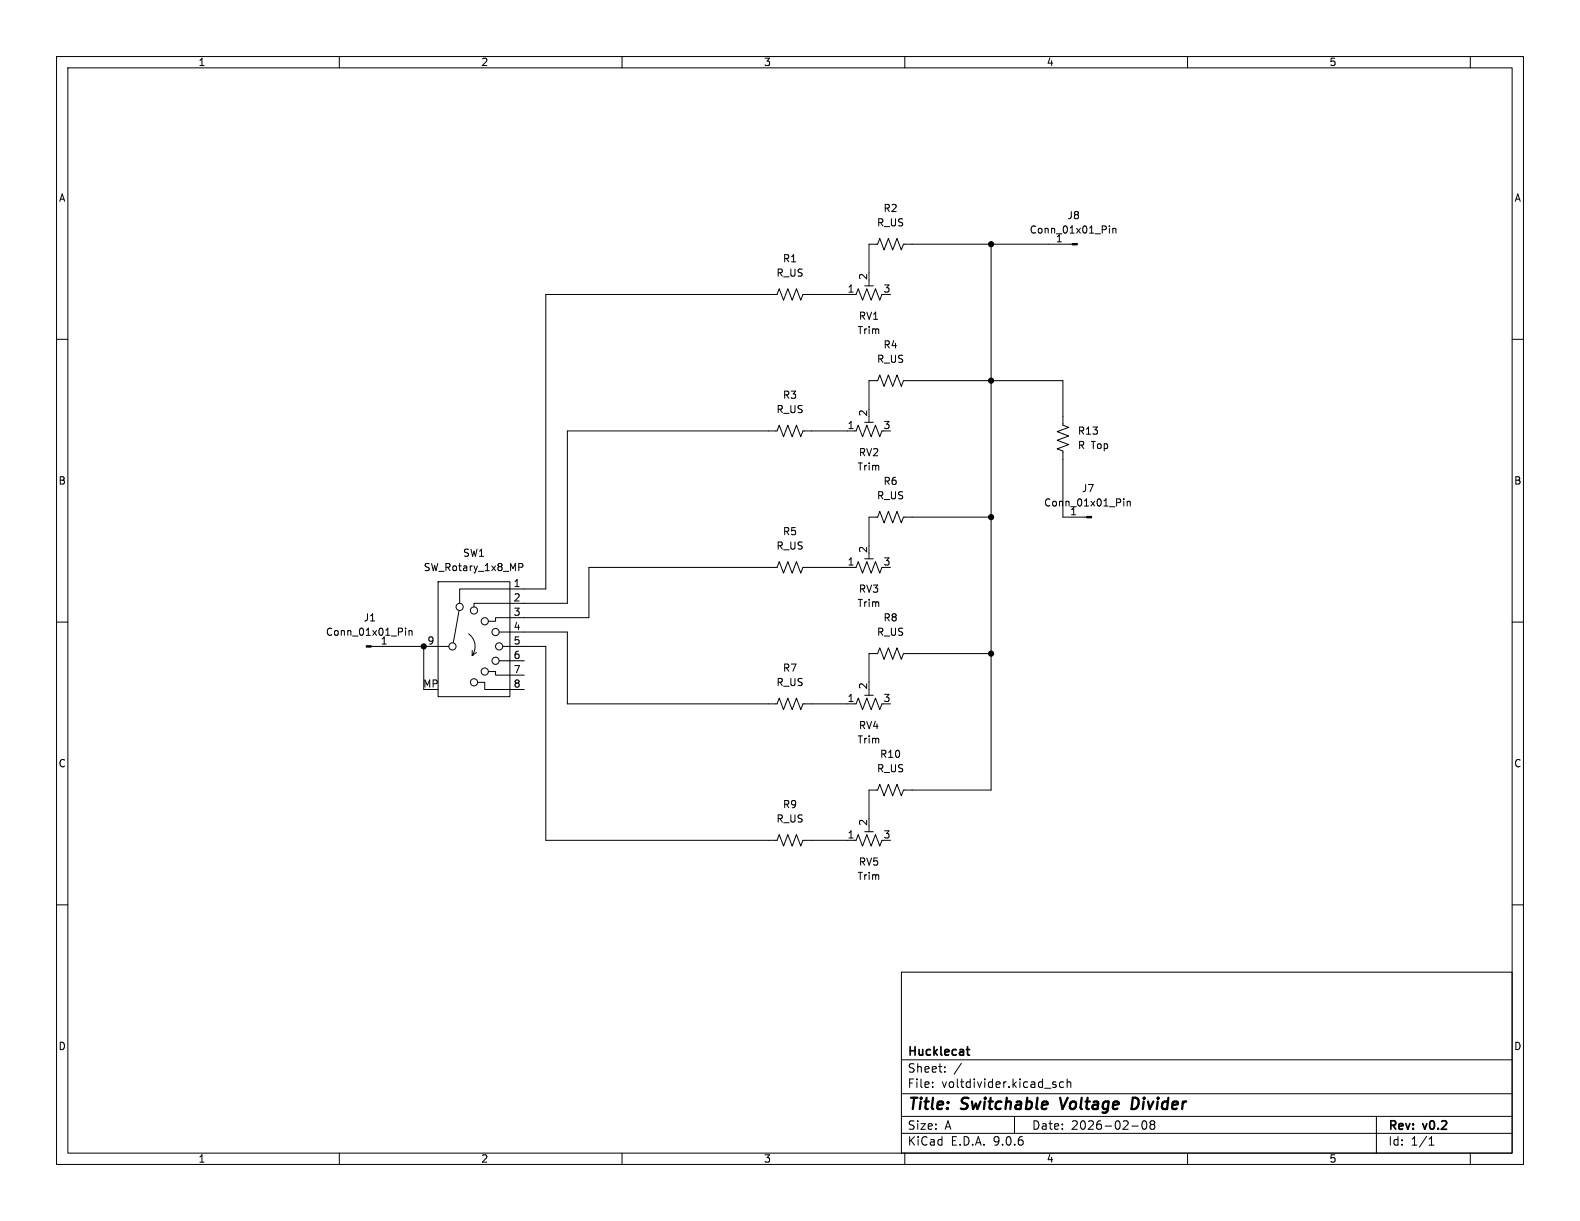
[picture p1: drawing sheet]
<svg xmlns="http://www.w3.org/2000/svg" width="279mm" height="216mm" viewBox="0 0 279 216" stroke-linecap="round" stroke-linejoin="round" font-family="sans-serif">
<g fill="none" stroke="#000" stroke-width=".18">
<path d="M10 10h259.4v195.9h-259.4zM12 12h255.4v191.9h-255.4zM60 10v2M110 10v2M160 10v2M210 10v2M260 10v2M196.2 39.9v.2M152.9 50.5h1.5M153.7 49.5v1M156 52.1l-.4 1-.8-2-.7 2-.8-2-.8 2-.7-2-.4 1h-9.4l-.4 1-.8-2-.7 2-.8-2-.7 2-.8-2-.4 1h-40.9v52h-15.2v2.6M175.3 43.2v96.5h-15.5l-.4 1-.8-2-.7 2-.8-2-.8 2-.7-2-.4 1h-1.5v5.1"/>
<path d="M189.6 43.2h-29.8l-.4 1-.8-2-.7 2-.8-2-.8 2-.7-2-.4 1h-1.5v5.1M196.2 40.4v.8M196.8 40.4v.8M196.8 40.5l.2-.1h.3v.8M10 60h2M152.9 74.7h1.5M153.7 72.4v-5.1h1.5l.4-1 .7 2 .8-2 .8 2 .7-2 .8 2 .4-1h28.2v7.9l1 .4-2.1 .7 2.1 .8-2.1 .8 2.1 .7-2.1 .8 1.1 .4v11.6h4.2M153.7 73.7v1M156 76.2l-.4 1-.8-2-.7 2-.8-2-.8 2-.7-2-.4 1h-9.4l-.4 1-.8-2-.7 2-.8-2-.7 2-.8-2-.4 1h-37.1v30.5h-16.5v.6M267.4 60h2M91.7 99.6h.5l.3 .3-.2 .3-.6 .1M152.9 98.8h1.5"/>
<path d="M153.7 97.8v1M175.3 91.4h-15.5l-.4 1.1-.8-2.1-.7 2.1-.8-2.1-.8 2.1-.7-2.1-.4 1h-1.5v5.1M198.7 88.2v.1M198.7 88.6v.9M199.3 88.6v.9M199.3 88.8l.2-.2 .3 .1 .1 .8M10 110h2M65.6 114.3h13.8M71.7 111.1v.1M71.7 111.5v.8M72.3 111.5v.8M72.3 111.6l.2-.1 .3 .1 .1 .7"/>
<path d="M74.9 114.3v7.6M77.5 102.9h12.7v20.3h-12.7zM81.2 108l-1 5.6M82.9 112.1a2.73 2.73 0 0 1 .6 3.8M83.5 115.9h.1M83.5 115v.9M84.3 115.4l-.8 .5M86.4 118.7h1.2v.7h5.1M88.3 111.8h12v12.7h37.1l.4-1.1 .8 2.1 .7-2.1 .8 2.1 .7-2.1 .8 2.1 .4-1h9.4l.4-1.1 .7 2.1 .8-2.1 .8 2.1 .7-2.1 .8 2.1 .4-1M88.3 116.8h4.4M88.9 114.3h7.6v34.3h40.9l.4-1 .8 2 .7-2 .8 2 .7-2 .8 2 .4-1h9.4l.4-1 .7 2 .8-2 .8 2 .7-2 .8 2 .4-1M156 100.3l-.4 1-.8-2-.7 2-.8-2-.8 2-.7-2-.4 1h-9.4l-.4 1-.8-2-.7 2-.8-2-.7 2-.8-2-.4 1h-33.3v8.9h-16.5v.7h-1.2"/>
<path d="M175.3 115.6h-15.5l-.4 1-.8-2-.7 2-.8-2-.8 2-.7-2-.4 1h-1.5v5.1M267.4 110h2M84.5 120.7h1.2v1.2h7M152.9 122.9h1.5M153.7 121.9v1M152.9 147.1h1.5M153.7 146.1v1M10 160h2M159.4 171.9h108v32h-108zM267.4 160h2M159.4 197.4h108M159.4 193.4h108"/>
<path d="M159.4 187.4h108M164.9 192.1v.2M164.9 191.4v.1M167.1 189.4v.2M167.1 188.7v.1M170 188l-1.3 1.9M179.4 197.4v3M186.2 191.7l.5 .2 .1 .1-.1 .2-.4 .1M186.2 191.4h.5M188.1 191.4l-.5-.1-.2 .3v.4l.1 .2h.6M188.7 191.4l.2-.1 .4 .1 .1 .9M188.7 190.8v1.5"/>
<path d="M200.1 199.1h1.2M202.1 198.3l.2-.1a.81 .81 0 0 1 .6 .6 .81 .81 0 0 1-.3 .8l-.2 .1a.81 .81 0 0 1-.3-1.4zM203.6 198.8l-.2-.3 .2-.3 .5 .1 .1 .2-.3 .3M203.6 198.8l-.2 .3v.4l.2 .2 .5-.1 .1-.2-.1-.4-.2-.2M203.6 198.8h.3M243.4 197.4v6.5M60 203.9v2M110 203.9v2M159.4 200.4h108M160 203.9v2M210 203.9v2M252.7 202.5h.9"/>
<path d="M252.7 201.4l.4-.4v1.5M260 203.9v2"/>
<circle cx="80" cy="114.3" r=".63"/>
<circle cx="81.3" cy="107.3" r=".63"/>
<circle cx="83.8" cy="107.9" r=".63"/>
<circle cx="85.7" cy="109.9" r=".63"/>
<circle cx="85.7" cy="118.7" r=".63"/>
<circle cx="87.6" cy="116.8" r=".63"/>
<circle cx="87.6" cy="111.8" r=".63"/>
<circle cx="88.3" cy="114.3" r=".63"/>
<circle cx="83.8" cy="120.6" r=".63"/>
</g>
<path d="M187.5 194.1l.4 2M201.1 194.2l-.8-.1-.2 2h.5l.5-.3" fill="none" stroke="#000" stroke-width=".4"/>
<path d="M170.9 185.6h.6M171.1 185.1v1.3l.4 .2" fill="none" stroke="#000" stroke-width=".3"/>
<g fill="#000" stroke="#000" stroke-width=".18">
<path d="M189.6 43.1h.9v.2h-.9zM192.2 91.3h.8v.3h-.8zM64.8 114.2h.8v.2h-.8z"/>
<circle cx="175.3" cy="43.2" r=".46"/>
<circle cx="175.3" cy="67.3" r=".46"/>
<circle cx="175.3" cy="91.4" r=".46"/>
<circle cx="74.9" cy="114.3" r=".46"/>
<circle cx="175.3" cy="115.6" r=".46"/>
</g>
<g font-size="2.8">
<text x="160.4" y="196.8">Title:</text>
<text x="170.1" y="196.8">Switchable</text>
<text x="188.4" y="196.8">Voltage</text>
<text x="201.8" y="196.8">Divider</text>
</g>
<g font-size="2.1">
<text x="160.4" y="189.9">Sheet:</text>
<text x="160.4" y="187.1">Hucklecat</text>
<text x="160.4" y="192.6">File:</text>
<text x="166.5" y="192.6">voltdivider.kicad_sch</text>
<text x="160.4" y="202.8">KiCad</text>
<text x="160.4" y="200">Size:</text>
<text x="167.1" y="200">A</text>
<text x="168.1" y="202.8">E.D.A.</text>
<text x="175.7" y="202.8">9.0.6</text>
<text x="182.4" y="200">Date:</text>
<text x="189.4" y="200">2026-02-08</text>
<text x="245.4" y="200.2">Rev:</text>
<text x="245.4" y="202.8">Id:</text>
<text x="249.5" y="202.8">1/1</text>
<text x="251.8" y="200.2">v0.2</text>
</g>
<g font-size="1.8">
<text x="35" y="11.9">1</text>
<text x="85" y="11.9">2</text>
<text x="135" y="11.9">3</text>
<text x="185" y="11.9">4</text>
<text x="235" y="11.9">5</text>
<text x="10.3" y="35.9">A</text>
<text x="267.7" y="35.9">A</text>
<text x="155" y="40.2">R_US</text>
<text x="156.1" y="37.7">R2</text>
<text x="182" y="41.5">Conn_01x01_Pin</text>
<text x="188.7" y="39">J8</text>
<text x="138.4" y="46.6">R1</text>
<text x="186.6" y="42.9">1</text>
<text x="137.2" y="49.1">R_US</text>
<text x="149.8" y="51.8">1</text>
<text x="153.4" y="49.6" transform="rotate(-90 153.4 49.6)">2</text>
<text x="156.1" y="51.8">3</text>
<text x="151.5" y="59.3">Trim</text>
<text x="151.8" y="56.7">RV1</text>
<text x="155" y="64.4">R_US</text>
<text x="156.1" y="61.8">R4</text>
<text x="138.4" y="70.7">R3</text>
<text x="137.2" y="73.3">R_US</text>
<text x="149.8" y="75.9">1</text>
<text x="153.4" y="73.7" transform="rotate(-90 153.4 73.7)">2</text>
<text x="156.1" y="75.9">3</text>
<text x="190.5" y="77.1">R13</text>
<text x="151.5" y="83.4">Trim</text>
<text x="151.8" y="80.9">RV2</text>
<text x="190.5" y="79.6">R Top</text>
<text x="10.3" y="85.9">B</text>
<text x="155" y="88.5">R_US</text>
<text x="156.1" y="86">R6</text>
<text x="184.5" y="89.8">Conn_01x01_Pin</text>
<text x="191.2" y="87.2">J7</text>
<text x="267.7" y="85.9">B</text>
<text x="138.4" y="94.8">R5</text>
<text x="189.2" y="91.2">1</text>
<text x="74.8" y="101.2">SW_Rotary_1x8_MP</text>
<text x="81.8" y="98.7">SW1</text>
<text x="137.2" y="97.4">R_US</text>
<text x="149.8" y="100.1">1</text>
<text x="153.4" y="97.9" transform="rotate(-90 153.4 97.9)">2</text>
<text x="156.1" y="100.1">3</text>
<text x="90.7" y="103.9">1</text>
<text x="90.7" y="106.4">2</text>
<text x="151.5" y="107.5">Trim</text>
<text x="151.8" y="105">RV3</text>
<text x="57.5" y="112.6">Conn_01x01_Pin</text>
<text x="64.2" y="110.1">J1</text>
<text x="90.7" y="109">3</text>
<text x="90.7" y="111.5">4</text>
<text x="155" y="112.6">R_US</text>
<text x="156.1" y="110.1">R8</text>
<text x="67.2" y="114">1</text>
<text x="75.5" y="114">9</text>
<text x="90.7" y="114">5</text>
<text x="90.7" y="116.6">6</text>
<text x="90.7" y="119.1">7</text>
<text x="138.4" y="119">R7</text>
<text x="74.7" y="121.7">MP</text>
<text x="90.7" y="121.7">8</text>
<text x="137.2" y="121.5">R_US</text>
<text x="149.8" y="124.2">1</text>
<text x="153.4" y="122" transform="rotate(-90 153.4 122)">2</text>
<text x="156.1" y="124.2">3</text>
<text x="151.5" y="131.7">Trim</text>
<text x="151.8" y="129.1">RV4</text>
<text x="10.3" y="135.9">C</text>
<text x="155" y="136.8">R_US</text>
<text x="155.5" y="134.2">R10</text>
<text x="267.7" y="135.9">C</text>
<text x="138.4" y="143.1">R9</text>
<text x="137.2" y="145.6">R_US</text>
<text x="149.8" y="148.3">1</text>
<text x="153.4" y="146.1" transform="rotate(-90 153.4 146.1)">2</text>
<text x="156.1" y="148.3">3</text>
<text x="151.5" y="155.8">Trim</text>
<text x="151.8" y="153.3">RV5</text>
<text x="10.3" y="185.9">D</text>
<text x="267.7" y="185.9">D</text>
<text x="35" y="205.8">1</text>
<text x="85" y="205.8">2</text>
<text x="135" y="205.8">3</text>
<text x="185" y="205.8">4</text>
<text x="235" y="205.8">5</text>
</g>
</svg>
